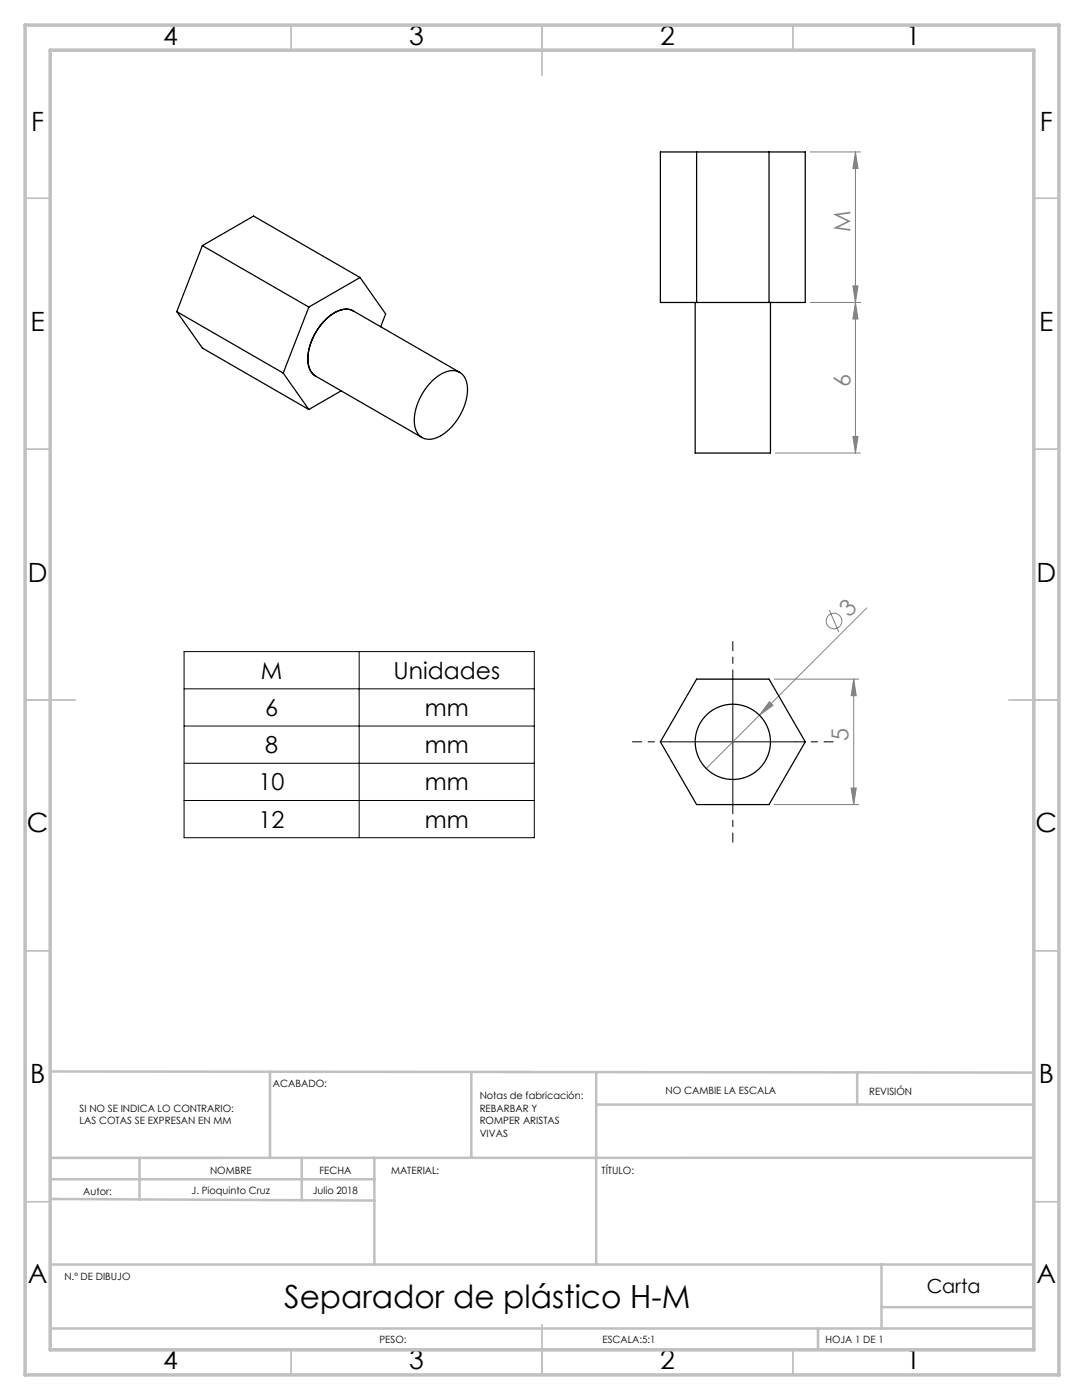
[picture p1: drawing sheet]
<svg xmlns="http://www.w3.org/2000/svg" width="216mm" height="279mm" viewBox="0 0 216 279" stroke-linecap="round" stroke-linejoin="round" font-family="sans-serif">
<g fill="none" stroke="#808080" stroke-width=".2">
<path d="M161.5 30.3h10M170.5 30.3l.5 3.3h-1.1zM170.5 30.3v60M169.9 57h1.1l-.5 3.3zM161.5 60.3h10M170.5 60.3l.5 3.3h-1.1zM154.5 90.3h17M169.9 87h1.1l-.5 3.3zM153.3 139.8l.7 .8-2.7 1.9zM154.2 135.3h16.9M165.2 121.6l1.9 4.4M170.1 135.3l.5 3.3h-1z"/>
<path d="M170.1 135.3v25M172.7 121.2l-32 31.9M169.6 157h1l-.5 3.3zM154.2 160.3h16.9"/>
<circle cx="166.2" cy="123.8" r="1.56"/>
</g>
<path d="M36.7 129.9h69.8v37h-69.8zM36.7 137.3h69.8M71.6 129.9v37M146 135.3v25M36.7 144.7h69.8M36.7 152.1h69.8M36.7 159.5h69.8M133.5 147.8h25" fill="none" stroke="#000" stroke-width=".2"/>
<path d="M146 135.3v-7.5M133.5 147.8h-7.5M158.5 147.8h7.5M146 160.3v7.5" fill="none" stroke="#000" stroke-width=".2" stroke-dasharray="15.2 1.3 1.3 1.3" stroke-dashoffset="13.4"/>
<g fill="none" stroke="#c0c0c0" stroke-width=".35">
<path d="M58 5v5M108 5v10M158 5v5M5 39.5h5M206 39.5h5M5 89.5h5M206 89.5h5M5 139.5h10M201 139.5h10M5 189.5h5M206 189.5h5M5 239.5h5"/>
<path d="M206 239.5h5M58 269v5M108 264v10M158 269v5"/>
</g>
<g fill="none" stroke="#c0c0c0" stroke-width=".5">
<path d="M10 213.5l196 .2M53.8 213.6v17.1M93.9 213.7v17M118.8 213.7v38.3M170.8 213.7v6.4M10 238.9l64.6 .4M10 235h64.6M27.8 230.7v8.3M60.1 230.7v8.5M74.6 230.7v21.3M118.8 220.1h87.2M206 230.7h-196"/>
<path d="M10 252h196M175.7 252v12.7M10 264.7h196M163 264.7v4.3M175.7 260.5h30.3"/>
</g>
<path d="M5 5h206v269h-206zM10 10h196v259h-196z" fill="none" stroke="#c0c0c0" stroke-width=".7"/>
<g fill="#808080">
<path d="M153.3 139.8l.7 .8-2.7 1.9z"/>
<path d="M170.5 30.3l.5 3.3h-1.1zM169.9 57h1.1l-.5 3.3zM170.5 60.3l.5 3.3h-1.1zM169.9 87h1.1l-.5 3.3zM170.1 135.3l.5 3.3h-1zM169.6 157h1l-.5 3.3z"/>
</g>
<g fill="none" stroke="#000" stroke-width=".25">
<path d="M131.6 30.3h28.9v30h-28.9zM138.8 30.3v30M153.2 30.3v30M40.3 48.9l-5.1 13.2M40.3 48.9l21.2 12.3M40.3 48.9l10.2-5.8 21.2 12.2M71.7 55.3l5.1 7.3-.9 2.5M71.7 55.3l-10.2 5.9M35.2 62.1l21.2 12.2M35.2 62.1l5.1 7.3 21.2 12.2M56.4 74.3l5.1 7.3M61.5 61.2l-5.1 13.1"/>
<path d="M62.9 75l21.2 12.2M68 77.9l-6.5 3.7M70.4 62a4.2 4.2 0 0 0-4.6 .9 11.3 11.3 0 0 0-4.4 9.8 3.2 3.2 0 0 0 1.5 2.3M70.4 62l21.2 12.2M86.2 75.9a5.2 5.2 0 0 1 5.2-1.8 4 4 0 0 1 1.7 4.3 11.4 11.4 0 0 1-6.1 8.8 3 3 0 0 1-4.4-2.7 11.4 11.4 0 0 1 3.6-8.6zM138.5 60.3v30h15v-30M138.8 135.3h14.4l7.3 12.5-7.3 12.5h-14.4l-7.2-12.5z"/>
<circle cx="146" cy="147.8" r="7.5"/>
</g>
<text font-size="6.3" x="56.6" y="260.6">Separador de plástico H-M</text>
<g font-size="5.3">
<text x="32.5" y="8.9">4</text>
<text x="81.5" y="8.9">3</text>
<text x="131.5" y="8.9">2</text>
<text x="180.5" y="8.9">1</text>
<text x="6.2" y="26.2">F</text>
<text x="207.2" y="26.2">F</text>
<text x="6.1" y="65.9">E</text>
<text x="207.1" y="65.9">E</text>
<text x="5.5" y="115.9">D</text>
<text x="206.5" y="115.9">D</text>
<text x="5.3" y="165.9">C</text>
<text x="206.3" y="165.9">C</text>
<text x="6" y="215.9">B</text>
<text x="207" y="215.9">B</text>
<text x="5.5" y="255.7">A</text>
<text x="206.5" y="255.7">A</text>
<text x="32.5" y="272.9">4</text>
<text x="81.5" y="272.9">3</text>
<text x="131.5" y="272.9">2</text>
<text x="180.5" y="272.9">1</text>
</g>
<g font-size="4.7" fill="#808080">
<text x="169.4" y="46.3" transform="rotate(-90 169.4 46.3)">M</text>
<text x="169.4" y="77.2" transform="rotate(-90 169.4 77.2)">6</text>
<text x="169.2" y="123.2" transform="rotate(-45 169.2 123.2)">3</text>
<text x="169.1" y="147.7" transform="rotate(-90 169.1 147.7)">5</text>
</g>
<g font-size="4.7">
<text x="52" y="135.2">M</text>
<text x="78.4" y="135.2">Unidades</text>
<text x="52.8" y="142.7">6</text>
<text x="84.6" y="142.7">mm</text>
<text x="52.8" y="150.1">8</text>
<text x="84.6" y="150.1">mm</text>
<text x="51.5" y="157.5">10</text>
<text x="84.6" y="157.5">mm</text>
<text x="51.5" y="164.9">12</text>
<text x="84.6" y="164.9">mm</text>
</g>
<text font-size="3.9" x="184.7" y="257.7">Carta</text>
<g font-size="2">
<text x="15.9" y="221.6">SI NO SE INDICA LO CONTRARIO:</text>
<text x="54.4" y="216.6">ACABADO:</text>
<text x="95.6" y="219.1">Notas de fabricación:</text>
<text x="95.6" y="221.6">REBARBAR Y</text>
<text x="132.6" y="218">NO CAMBIE LA ESCALA</text>
<text x="173.2" y="218.1">REVISIÓN</text>
<text x="15.9" y="224.1">LAS COTAS SE EXPRESAN EN MM</text>
<text x="95.6" y="224.1">ROMPER ARISTAS</text>
<text x="95.6" y="226.6">VIVAS</text>
<text x="41.8" y="233.9">NOMBRE</text>
<text x="63.7" y="233.9">FECHA</text>
<text x="77.9" y="233.9">MATERIAL:</text>
<text x="119.9" y="233.9">TÍTULO:</text>
<text x="16.6" y="238.1">Autor:</text>
<text x="38.2" y="237.9">J. Pioquinto Cruz</text>
<text x="62.3" y="237.9">Julio 2018</text>
<text x="12.8" y="255">N.º DE DIBUJO</text>
<text x="75.6" y="267.5">PESO:</text>
<text x="120.1" y="267.6">ESCALA:5:1</text>
<text x="164.5" y="267.6">HOJA 1 DE 1</text>
</g>
</svg>
